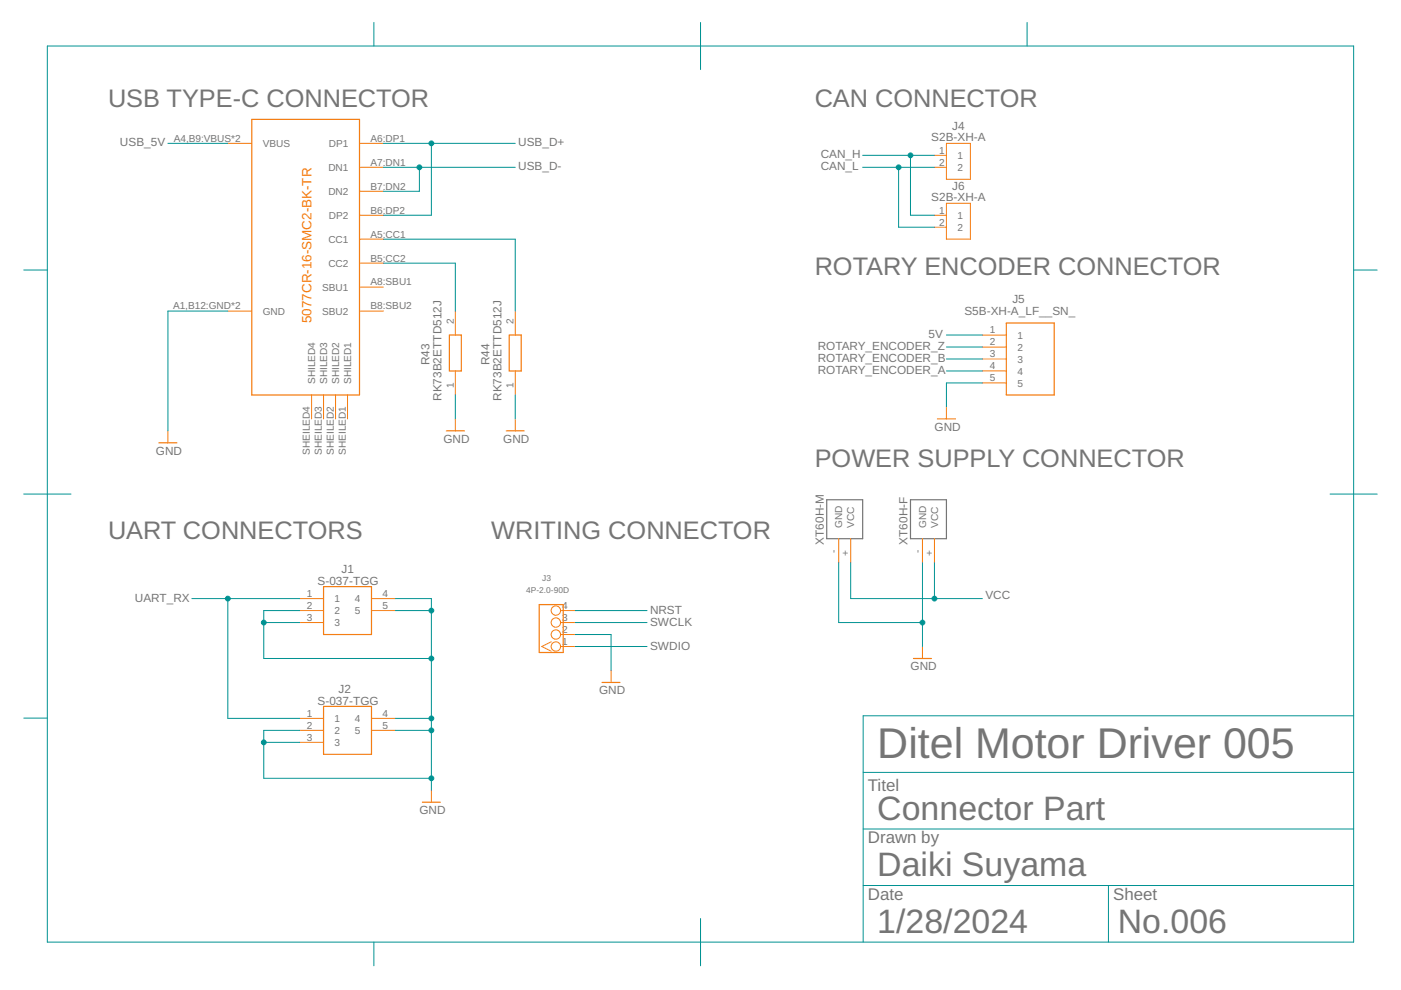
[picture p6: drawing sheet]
<svg xmlns="http://www.w3.org/2000/svg" width="297mm" height="210mm" viewBox="0 0 297 210" stroke-linecap="round" stroke-linejoin="round" font-family="sans-serif">
<path d="M175.3 106h7.6v8.2h-7.6zM193 106h7.7v8.2h-7.7z" fill="none" stroke="#757575" stroke-width=".25"/>
<g fill="none" stroke="#f57c10" stroke-width=".25">
<path d="M53.4 25.3h22.8v58.4h-22.8zM95.3 71h2.5v7.7h-2.5zM108 71h2.5v7.7h-2.5zM213.4 68.5h10.1v15.2h-10.1zM33.7 93.9h3.8M94.6 91.4h3.8M107.3 91.4h3.8M198.8 88.8h3.8M68.6 124.4h10.2v10.1h-10.2zM114.3 128.2h5.1v10.1h-5.1zM193.7 139.6h3.8M68.6 149.8h10.2v10.1h-10.2z"/>
<path d="M127.7 144.7h3.8M89.6 170.1h3.8"/>
</g>
<g fill="none" stroke="#f57c10" stroke-width=".21">
<path d="M48.3 30.4h5.1M76.2 35.5h5.1M76.2 30.4h5.1M198.1 32.9h2.6M198.1 35.5h2.6M200.7 30.4h5v7.6h-5zM76.2 50.7h5.1M76.2 55.8h5.1M76.2 45.6h5.1M76.2 40.6h5.1M198.1 45.6h2.6M198.1 48.2h2.6"/>
<path d="M200.7 43.1h5v7.6h-5zM48.3 66h5.1M76.2 66h5.1M76.2 60.9h5.1M96.5 66v5M96.5 78.7v5M109.2 66v5M109.2 78.7v5M208.3 71h5.1M208.3 73.6h5.1M208.3 76.1h5.1M208.3 78.7h5.1"/>
<path d="M35.6 91.4v2.5M66.1 83.7v5.1M68.6 83.7v5.1M71.1 83.7v5.1M73.7 83.7v5.1M96.5 88.8v2.6M109.2 88.8v2.6M200.7 86.3v2.5M208.3 81.2h5.1M177.8 114.2v5.1M180.4 114.2v5.1M195.6 114.2v5.1"/>
<path d="M198.1 114.2v5.1M63.5 126.9h5.1M63.5 129.5h5.1M63.5 132h5.1M78.8 126.9h5M78.8 129.5h5M116.9 136.1l-2 1 2 1M118.9 129.5h3M118.9 132h3M118.9 137.1h3M118.9 134.5h3M195.6 137.1v2.5"/>
<path d="M63.5 152.3h5.1M63.5 154.9h5.1M63.5 157.4h5.1M78.8 152.3h5M78.8 154.9h5M129.6 142.2v2.5M91.5 167.6v2.5"/>
<circle cx="117.9" cy="134.5" r=".99"/>
<circle cx="117.9" cy="132" r=".99"/>
<circle cx="117.9" cy="137.1" r=".99"/>
<circle cx="117.9" cy="129.5" r=".99"/>
</g>
<g fill="none" stroke="#009292" stroke-width=".21">
<path d="M10 9.8h277v189.9h-277zM79.3 4.8v5M148.5 4.8v10M217.8 4.8v5M35.6 30.4h12.7M81.3 35.5h27.9M81.3 30.4h27.9M88.9 35.5v5.1h-7.6M91.5 30.4v15.2h-10.2M182.9 32.9h15.2M182.9 35.5h15.2M190.5 35.5v12.7h7.6"/>
<path d="M193 32.9v12.7h5.1M5 57.3h5M81.3 55.8h15.2v10.2M81.3 50.7h27.9v15.3M287 57.3h5M48.3 66h-12.7v25.4M200.7 71h7.6M200.7 73.6h7.6M200.7 76.1h7.6M200.7 78.7h7.6M96.5 83.7v5.1M109.2 83.7v5.1"/>
<path d="M208.3 81.2h-7.6v5.1M5 104.8h10M177.8 119.3v12.7h17.8M180.4 119.3v7.6h27.9M195.6 119.3v17.8M198.1 119.3v7.6M282 104.8h10M40.7 126.9h22.8M48.3 126.9v25.4h15.2M55.9 132h7.6M63.5 129.5h-7.6v10.1h35.6M83.8 126.9h7.7v40.7"/>
<path d="M83.8 129.5h7.7M121.9 132h15.3M121.9 129.5h15.3M121.9 134.5h7.7v7.7M121.9 137.1h15.3M5 152.3h5M55.9 157.4h7.6M63.5 154.9h-7.6v10.1h35.6M83.8 152.3h7.7M83.8 154.9h7.7M287 151.8h-104v47.9M183 175.8h104"/>
<path d="M183 163.8h104M79.3 199.7v5.1M148.5 194.8v10M183 187.7h104M235 187.7v12"/>
</g>
<g fill="#009292" stroke="#009292" stroke-width=".21">
<circle cx="198.1" cy="126.9" r=".51"/>
<circle cx="195.6" cy="132" r=".51"/>
<circle cx="91.5" cy="152.3" r=".51"/>
<circle cx="91.5" cy="154.9" r=".51"/>
<circle cx="91.5" cy="165" r=".51"/>
<circle cx="91.5" cy="139.6" r=".51"/>
<circle cx="55.9" cy="132" r=".51"/>
<circle cx="91.5" cy="129.5" r=".51"/>
<circle cx="55.9" cy="157.4" r=".51"/>
<circle cx="48.3" cy="126.9" r=".51"/>
<circle cx="193" cy="32.9" r=".51"/>
<circle cx="190.5" cy="35.5" r=".51"/>
<circle cx="88.9" cy="35.5" r=".51"/>
<circle cx="91.5" cy="30.4" r=".51"/>
</g>
<text font-size="9.1" fill="#757575" x="186" y="160.8">Ditel Motor Driver 005</text>
<g font-size="7.2" fill="#757575">
<text x="186" y="173.8">Connector Part</text>
<text x="186" y="185.8">Daiki Suyama</text>
<text x="186" y="197.8">1/28/2024</text>
<text x="237" y="197.8">No.006</text>
</g>
<g font-size="5.4" fill="#757575">
<text x="22.9" y="22.8">USB TYPE-C CONNECTOR</text>
<text x="172.7" y="22.8">CAN CONNECTOR</text>
<text x="172.7" y="58.3">ROTARY ENCODER CONNECTOR</text>
<text x="172.7" y="99">POWER SUPPLY CONNECTOR</text>
<text x="22.9" y="114.2">UART CONNECTORS</text>
<text x="104.2" y="114.2">WRITING CONNECTOR</text>
</g>
<g font-size="3.6" fill="#757575">
<text x="184" y="167.8">Titel</text>
<text x="184" y="178.8">Drawn by</text>
<text x="184" y="190.8">Date</text>
<text x="236" y="190.8">Sheet</text>
</g>
<text font-size="2.9" fill="#f57c10" x="66.1" y="68.5" transform="rotate(-90 66.1 68.5)">5077CR-16-SMC2-BK-TR</text>
<g font-size="2.5" fill="#757575">
<text x="197.5" y="29.9">S2B-XH-A</text>
<text x="201.9" y="27.6">J4</text>
<text x="25.4" y="31">USB_5V</text>
<text x="109.9" y="31">USB_D+</text>
<text x="174" y="33.6">CAN_H</text>
<text x="109.9" y="36.1">USB_D-</text>
<text x="174" y="36.1">CAN_L</text>
<text x="201.9" y="40.3">J6</text>
<text x="197.5" y="42.6">S2B-XH-A</text>
<text x="214.6" y="64.3">J5</text>
<text x="196.9" y="71.7">5V</text>
<text x="204.5" y="66.9">S5B-XH-A_LF__SN_</text>
<text x="91.1" y="77.4" transform="rotate(-90 91.1 77.4)">R43</text>
<text x="103.8" y="77.4" transform="rotate(-90 103.8 77.4)">R44</text>
<text x="173.4" y="74.2">ROTARY_ENCODER_Z</text>
<text x="173.4" y="76.8">ROTARY_ENCODER_B</text>
<text x="173.4" y="79.3">ROTARY_ENCODER_A</text>
<text x="93.6" y="85" transform="rotate(-90 93.6 85)">RK73B2ETTD512J</text>
<text x="106.3" y="85" transform="rotate(-90 106.3 85)">RK73B2ETTD512J</text>
<text x="94" y="93.9">GND</text>
<text x="106.7" y="93.9">GND</text>
<text x="198.1" y="91.4">GND</text>
<text x="33.1" y="96.4">GND</text>
<text x="174.6" y="115.5" transform="rotate(-90 174.6 115.5)">XT60H-M</text>
<text x="192.4" y="115.5" transform="rotate(-90 192.4 115.5)">XT60H-F</text>
<text x="67.3" y="124">S-037-TGG</text>
<text x="72.4" y="121.5">J1</text>
<text x="28.6" y="127.6">UART_RX</text>
<text x="137.8" y="130.1">NRST</text>
<text x="208.9" y="126.9">VCC</text>
<text x="137.8" y="132.6">SWCLK</text>
<text x="137.8" y="137.7">SWDIO</text>
<text x="193.1" y="142.2">GND</text>
<text x="67.3" y="149.4">S-037-TGG</text>
<text x="71.8" y="146.9">J2</text>
<text x="127" y="147.2">GND</text>
<text x="88.9" y="172.6">GND</text>
</g>
<g font-size="2.1" fill="#757575">
<text x="36.8" y="30">A4,B9:VBUS*2</text>
<text x="55.7" y="31.2">VBUS</text>
<text x="69.7" y="31.2">DP1</text>
<text x="78.6" y="30">A6:DP1</text>
<text x="78.6" y="35.1">A7:DN1</text>
<text x="199.1" y="32.6">1</text>
<text x="199.1" y="35.1">2</text>
<text x="203" y="33.7">1</text>
<text x="69.6" y="36.2">DN1</text>
<text x="69.6" y="41.3">DN2</text>
<text x="78.6" y="40.2">B7:DN2</text>
<text x="203" y="36.2">2</text>
<text x="69.7" y="46.4">DP2</text>
<text x="78.6" y="45.3">B6:DP2</text>
<text x="199.1" y="45.3">1</text>
<text x="199.1" y="47.8">2</text>
<text x="203" y="46.4">1</text>
<text x="69.6" y="51.5">CC1</text>
<text x="78.6" y="50.4">A5:CC1</text>
<text x="203" y="48.9">2</text>
<text x="69.6" y="56.6">CC2</text>
<text x="78.6" y="55.4">B5:CC2</text>
<text x="36.7" y="65.6">A1,B12:GND*2</text>
<text x="68.3" y="61.6">SBU1</text>
<text x="78.6" y="60.5">A8:SBU1</text>
<text x="78.6" y="65.6">B8:SBU2</text>
<text x="55.7" y="66.7">GND</text>
<text x="68.3" y="66.7">SBU2</text>
<text x="96.2" y="68.7" transform="rotate(-90 96.2 68.7)">2</text>
<text x="108.9" y="68.7" transform="rotate(-90 108.9 68.7)">2</text>
<text x="209.8" y="70.7">1</text>
<text x="215.7" y="71.8">1</text>
<text x="209.8" y="73.2">2</text>
<text x="209.8" y="75.8">3</text>
<text x="215.7" y="74.3">2</text>
<text x="215.7" y="76.9">3</text>
<text x="66.8" y="81.4" transform="rotate(-90 66.8 81.4)">SHILED4</text>
<text x="69.4" y="81.4" transform="rotate(-90 69.4 81.4)">SHILED3</text>
<text x="71.9" y="81.4" transform="rotate(-90 71.9 81.4)">SHILED2</text>
<text x="74.5" y="81.4" transform="rotate(-90 74.5 81.4)">SHILED1</text>
<text x="96.2" y="82.2" transform="rotate(-90 96.2 82.2)">1</text>
<text x="108.9" y="82.2" transform="rotate(-90 108.9 82.2)">1</text>
<text x="209.8" y="78.3">4</text>
<text x="209.8" y="80.8">5</text>
<text x="215.7" y="79.4">4</text>
<text x="215.7" y="82">5</text>
<text x="65.7" y="96.4" transform="rotate(-90 65.7 96.4)">SHEILED4</text>
<text x="68.3" y="96.4" transform="rotate(-90 68.3 96.4)">SHEILED3</text>
<text x="70.8" y="96.4" transform="rotate(-90 70.8 96.4)">SHEILED2</text>
<text x="73.3" y="96.4" transform="rotate(-90 73.3 96.4)">SHEILED1</text>
<text x="178.6" y="111.9" transform="rotate(-90 178.6 111.9)">GND</text>
<text x="181.1" y="111.9" transform="rotate(-90 181.1 111.9)">VCC</text>
<text x="196.4" y="111.9" transform="rotate(-90 196.4 111.9)">GND</text>
<text x="198.9" y="111.9" transform="rotate(-90 198.9 111.9)">VCC</text>
<text x="177.5" y="117.3" transform="rotate(-90 177.5 117.3)">-</text>
<text x="180" y="117.8" transform="rotate(-90 180 117.8)">+</text>
<text x="195.2" y="117.3" transform="rotate(-90 195.2 117.3)">-</text>
<text x="197.8" y="117.8" transform="rotate(-90 197.8 117.8)">+</text>
<text x="65.1" y="126.6">1</text>
<text x="65.1" y="129.1">2</text>
<text x="65.1" y="131.6">3</text>
<text x="70.9" y="127.7">1</text>
<text x="70.9" y="130.2">2</text>
<text x="75.2" y="127.7">4</text>
<text x="75.2" y="130.2">5</text>
<text x="81.1" y="126.6">4</text>
<text x="81.1" y="129.1">5</text>
<text x="119.2" y="131.6">3</text>
<text x="119.2" y="129.1">4</text>
<text x="70.9" y="132.8">3</text>
<text x="119.2" y="136.7">1</text>
<text x="119.2" y="134.2">2</text>
<text x="65.1" y="152">1</text>
<text x="65.1" y="154.5">2</text>
<text x="70.9" y="153.1">1</text>
<text x="70.9" y="155.6">2</text>
<text x="75.2" y="153.1">4</text>
<text x="75.2" y="155.6">5</text>
<text x="81.1" y="152">4</text>
<text x="81.1" y="154.5">5</text>
<text x="65.1" y="157">3</text>
<text x="70.9" y="158.2">3</text>
</g>
<g font-size="1.8" fill="#757575">
<text x="111.5" y="125.7">4P-2.0-90D</text>
<text x="115" y="123.1">J3</text>
</g>
</svg>
